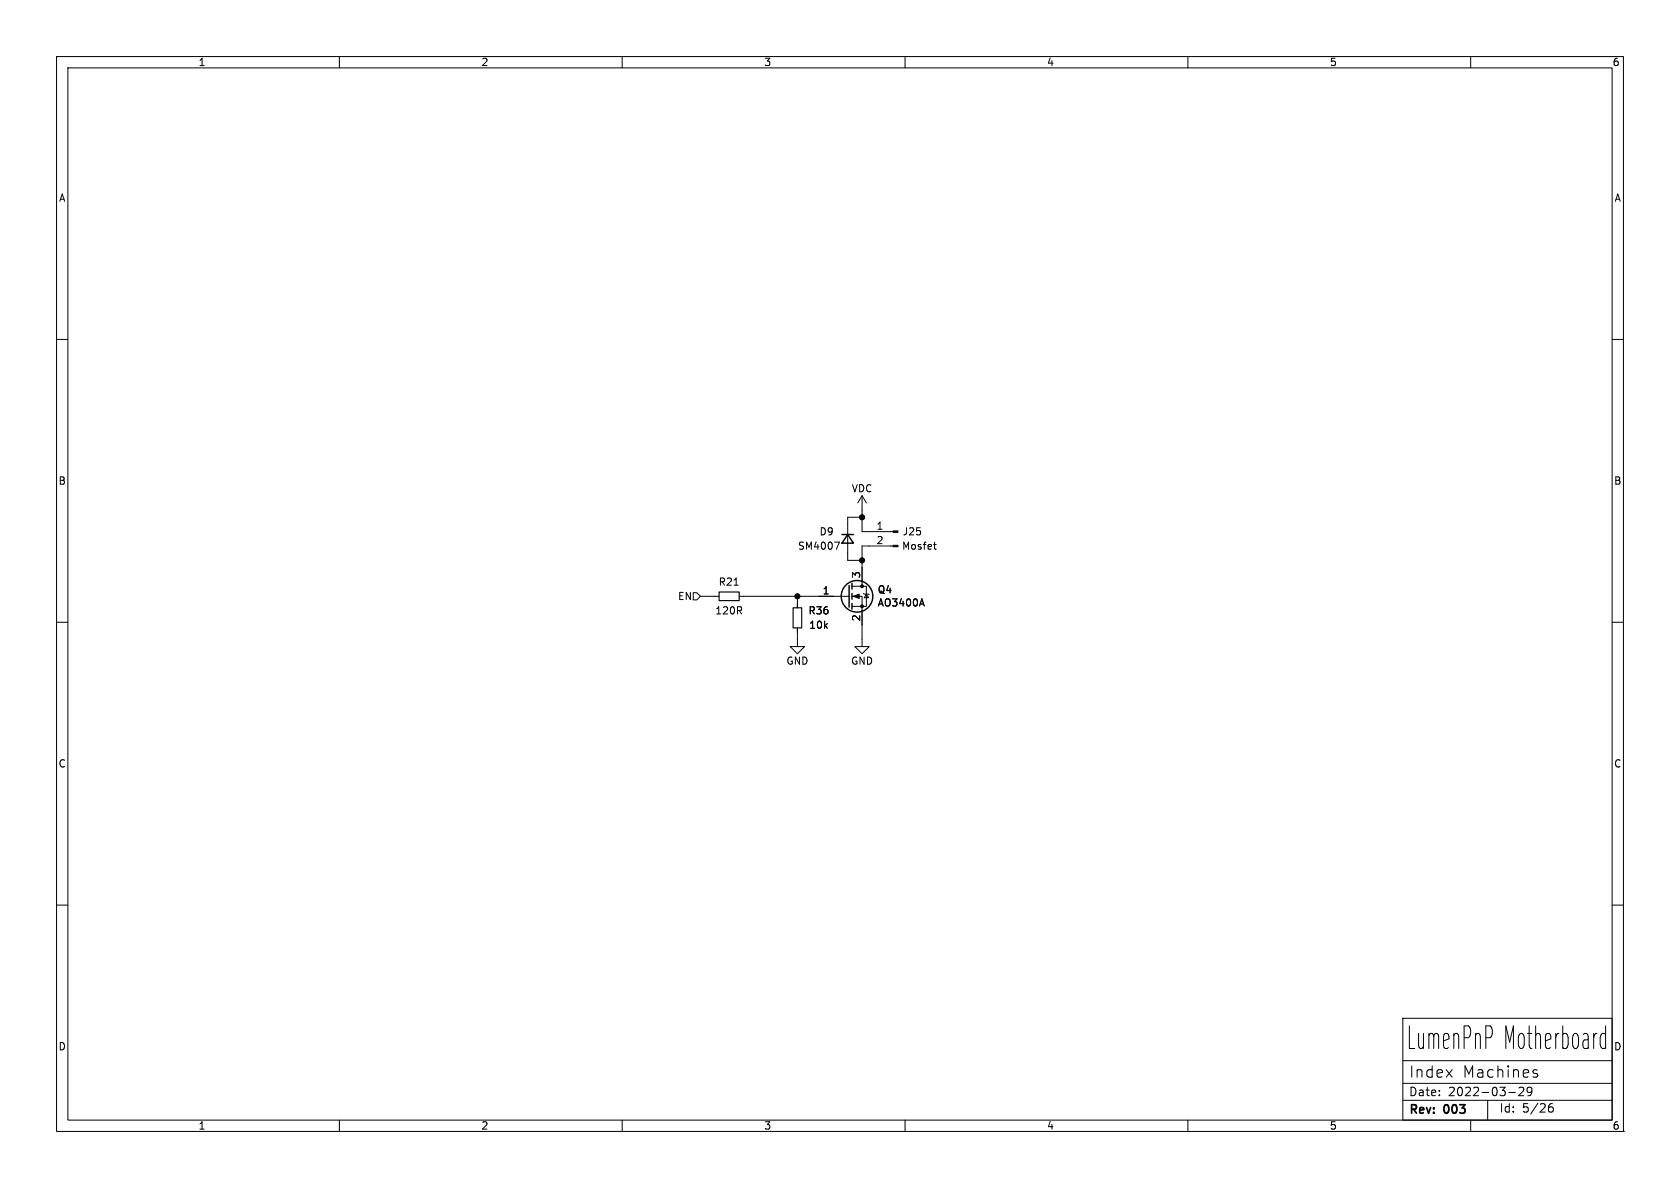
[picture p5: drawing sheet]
<svg xmlns="http://www.w3.org/2000/svg" width="297mm" height="210mm" viewBox="0 0 297 210" stroke-linecap="round" stroke-linejoin="round" font-family="sans-serif">
<g fill="none" stroke="#000" stroke-width=".18">
<path d="M10 10h277v190h-277zM12 12h273v186h-273zM60 10v2M110 10v2M160 10v2M210 10v2M260 10v2M10 60h2M285 60h2M147.6 95.8h.8l-.5 1.3M152.4 91.4h-2.5v7.7h2.5M152.4 87.6v6.4h5.5"/>
<path d="M152.4 87.6l-.8 1.3M152.4 87.6l.8 1.3M157.9 96.5h-5.5v7.1M165 96.3h.5M165.2 96.9l.3 .2M10 110h2M122.6 104.8h.6l.6 .6-.6 .6h-.6zM123.8 105.4h3.3M129.8 103.4h.7M130.7 105.4h19.4M141 111v3.3h1.2l-1.2 1.3-1.3-1.3h1.3M141 105.4v2"/>
<path d="M150.6 105.4h1.8v8.9h-1.3l1.3 1.3 1.3-1.3h-1.3M150.6 103.6h2.6v3.6h-2.6M152.7 104.9l.1 .1h.7l.2 .2M153.2 105l.3 .7h-.7zM163 105.9l.4 1.2M285 110h2M10 160h2M285 160h2M60 198v2M110 198v2M160 198v2M210 198v2"/>
<path d="M248 180h37v18h-37zM248 194.5h37M248 191.5h37M248 187.5h37M260 198v2M263 194.5v3.5M266.7 193.1h1.2M268.5 192.3l.6-.1 .2 .1 .1 .3-.9 1.1h.9M270.8 192.8l-.3 .3h-.3l-.2-.3 .1-.5 .4-.1 .2 .1a.99 .99 0 0 1-.3 1.4h-.3M271.1 189.7l.5 .1 .3 .2-.1 .3-.6 .1M271.1 189.2l.2-.1 .5 .1M273.7 196l.3-.3h.3l.3 .3v.3l-.3 .3h-.3l-.3-.3"/>
<path d="M274.5 195.1a.59 .59 0 0 0-.8 .6M283.3 182.7h.4l.1 .2M283.8 181.3v4M283.8 185.2l-.1 .1h-.4M287 200h.1"/>
</g>
<path d="M127.1 104.6h3.6v1.6h-3.6zM140.2 107.4h1.5v3.6h-1.5z" fill="none" stroke="#000" stroke-width=".2"/>
<g fill="none" stroke="#000" stroke-width=".25">
<path d="M148.8 94.5h2.1M149.9 94.5l1 1.5h-2.1zM150.1 103.5v3.8M150.6 103.1v1M150.6 104.9v1M150.6 106.7v1"/>
<circle cx="151.5" cy="105.4" r="2.79"/>
</g>
<g fill="#000" stroke="#000" stroke-width=".18">
<path d="M157.9 96.4h.8v.2h-.8zM157.9 93.9h.8v.2h-.8zM150.9 105.4l1-.4v.8z"/>
<circle cx="152.4" cy="99.1" r=".46"/>
<circle cx="152.4" cy="91.4" r=".46"/>
<circle cx="141" cy="105.4" r=".46"/>
<circle cx="152.4" cy="107.2" r=".25"/>
<circle cx="152.4" cy="103.6" r=".25"/>
</g>
<text font-size="5.6" x="248.7" y="185.7">LumenPnP Motherboard</text>
<g font-size="2.8">
<text x="249" y="190.7">Index</text>
<text x="258.5" y="190.7">Machines</text>
</g>
<g font-size="2.1">
<text x="249" y="197.3">Rev:</text>
<text x="249" y="194">Date:</text>
<text x="255.4" y="197.3">003</text>
<text x="256" y="194">2022-03-29</text>
<text x="265" y="196.9">Id:</text>
<text x="269.1" y="196.9">5/26</text>
</g>
<g font-size="1.8">
<text x="35" y="11.9">1</text>
<text x="85" y="11.9">2</text>
<text x="135" y="11.9">3</text>
<text x="185" y="11.9">4</text>
<text x="235" y="11.9">5</text>
<text x="285" y="11.9">6</text>
<text x="10.3" y="35.9">A</text>
<text x="285.3" y="35.9">A</text>
<text x="10.3" y="85.9">B</text>
<text x="150.5" y="87.2">VDC</text>
<text x="285.3" y="85.9">B</text>
<text x="144.8" y="94.8">D9</text>
<text x="154.9" y="93.7">1</text>
<text x="159.5" y="94.8">J25</text>
<text x="141" y="97.4">SM4007</text>
<text x="154.9" y="96.3">2</text>
<text x="159.4" y="97.4">Mosfet</text>
<text x="119.8" y="106.3">EN</text>
<text x="127" y="103.7">R21</text>
<text x="145.3" y="105.2">1</text>
<text x="152.1" y="102.3" transform="rotate(-90 152.1 102.3)">3</text>
<text x="155.1" y="107.4">AO3400A</text>
<text x="155.1" y="105.1">Q4</text>
<text x="126.4" y="108.8">120R</text>
<text x="142.8" y="108.8">R36</text>
<text x="143" y="111.4">10k</text>
<text x="152.1" y="109.9" transform="rotate(-90 152.1 109.9)">2</text>
<text x="138.9" y="117.7">GND</text>
<text x="150.4" y="117.7">GND</text>
<text x="10.3" y="135.9">C</text>
<text x="285.3" y="135.9">C</text>
<text x="10.3" y="185.9">D</text>
<text x="285.3" y="185.9">D</text>
<text x="35" y="199.9">1</text>
<text x="85" y="199.9">2</text>
<text x="135" y="199.9">3</text>
<text x="185" y="199.9">4</text>
<text x="235" y="199.9">5</text>
<text x="285" y="199.9">6</text>
</g>
</svg>
